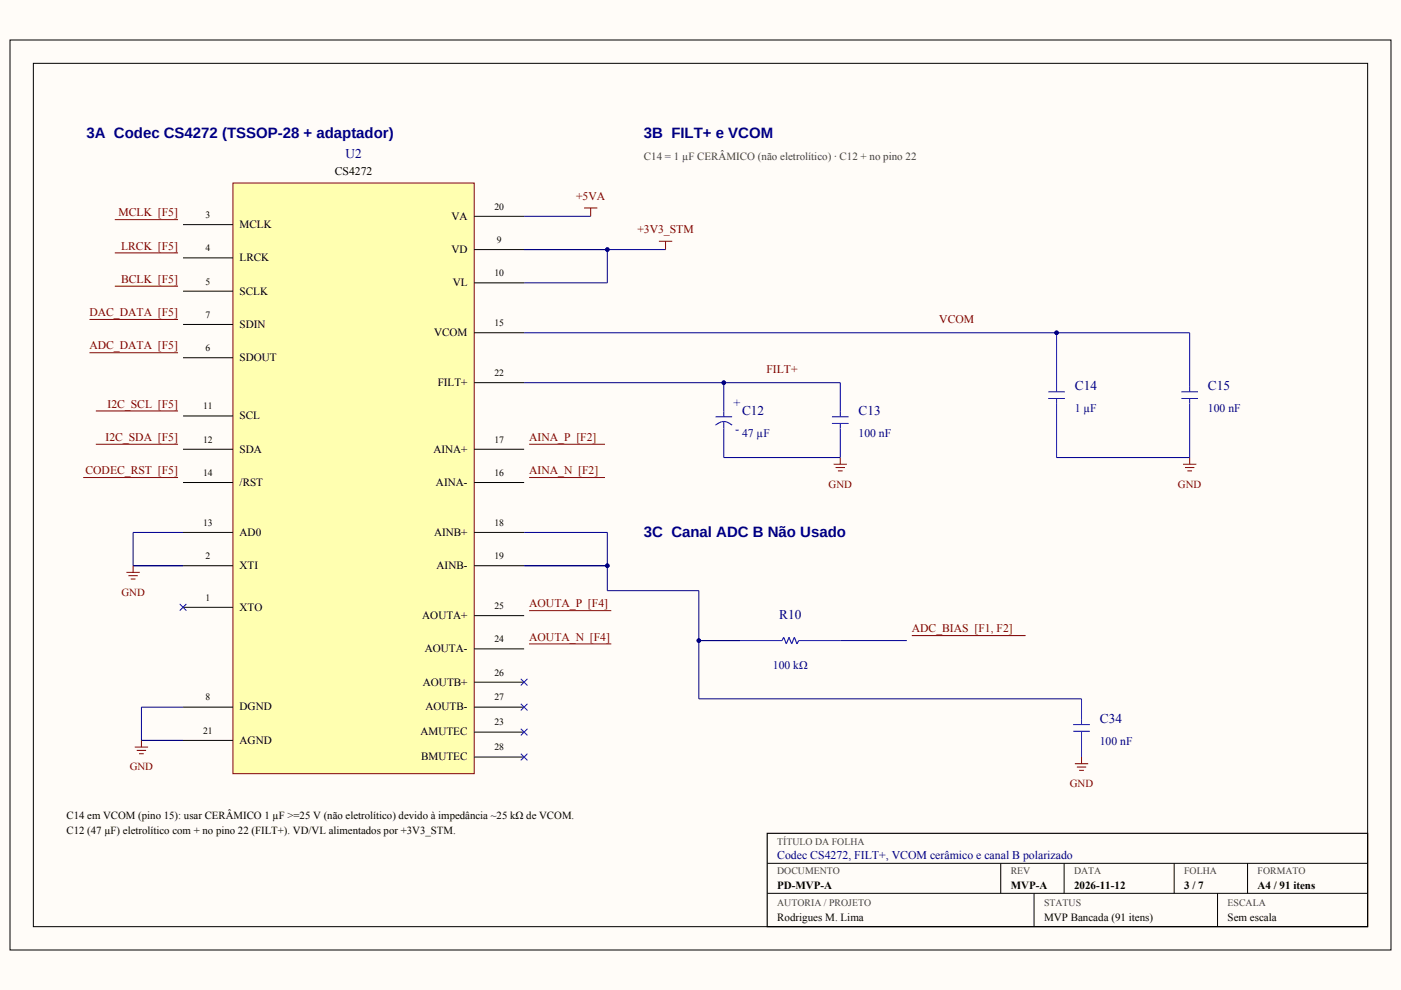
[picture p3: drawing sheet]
<svg xmlns="http://www.w3.org/2000/svg" width="297mm" height="210mm" viewBox="0 0 297 210" stroke-linecap="round" stroke-linejoin="round" font-family="sans-serif">
<path d="M0 0h297v209.9h-297z" fill-rule="evenodd" fill="#fffcf8"/>
<path d="M2.1 8.5h292.8v192.9h-292.8zM7.1 13.4h282.9v183.1h-282.9zM162.7 183h127.3M162.7 189.4h127.3M212.2 183v6.4M219.2 189.4v7.1M225.6 183v6.4M248.9 183v6.4M258.1 189.4v7.1M264.5 183v6.4" fill="none" stroke="#000" stroke-width=".21"/>
<path d="M162.7 176.7h127.3v19.8h-127.3z" fill="none" stroke="#000" stroke-width=".25"/>
<path d="M49.4 38.8h51.1v125.2h-51.1z" fill-rule="evenodd" fill="#ffffb0" stroke="#800000" stroke-width=".21"/>
<g fill="none" stroke="#000" stroke-width=".21">
<path d="M38.8 47.6h10.6M38.8 54.7h10.6M100.5 45.9h10.6M100.5 52.9h10.6M100.5 60h10.6M38.8 61.7h10.6M38.8 68.8h10.6M38.8 75.8h10.6M100.5 70.6h10.6M38.8 88.2h10.6M38.8 95.2h10.6M100.5 95.2h10.6"/>
<path d="M100.5 81.1h10.6M38.8 102.3h10.6M38.8 112.9h10.6M38.8 119.9h10.6M100.5 102.3h10.6M100.5 112.9h10.6M100.5 119.9h10.6M38.8 128.8h10.6M100.5 130.5h10.6M100.5 137.6h10.6M38.8 149.9h10.6M38.8 157h10.6"/>
<path d="M100.5 149.9h10.6M100.5 144.6h10.6M100.5 155.2h10.6M100.5 160.5h10.6"/>
</g>
<g fill="none" stroke="#800000" stroke-width=".21">
<path d="M24.3 46.6h13.4M24.3 53.6h13.4M123.8 44.1h2.8M125.2 44.1v1.8M139.7 51.2h2.8M141.1 51.2v1.7M19 67.7h18.7M19 74.8h18.7M24.3 60.7h13.4M20.3 87.1h17.4M20.3 94.2h17.4M17.6 101.2h20.1"/>
<path d="M28.2 119.9v1.5M26.8 121.4h2.8M27.2 122.1h2M27.7 122.8h1M28.6 158.4h2.8M29 159.1h2M29.5 159.8h1M30 157v1.4"/>
</g>
<path d="M111.1 45.9h14.1M111.1 52.9h30M128.8 52.9v7.1h-17.7M38.8 112.9h-10.6v7h10.6M38.8 149.9h-8.8v7.1h8.8" fill="none" stroke="#000080" stroke-width=".21"/>
<path d="M38.1 128.1l1.4 1.4M39.5 128.1l-1.4 1.4" fill="none" stroke="#00f" stroke-width=".21"/>
<circle cx="128.8" cy="52.9" r=".48" fill="#000080"/>
<path d="M112.2 94.2h16.1M112.2 101.2h16.1M112.2 129.5h17.4M112.2 136.5h17.4" fill="none" stroke="#800000" stroke-width=".21"/>
<g fill="none" stroke="#00f" stroke-width=".21">
<path d="M151.7 88.4h3.5M153.5 81.1v7.3M153.5 89.4v7.6M176.4 88.4h3.5M176.4 89.8h3.5M178.2 81.1v7.3M178.2 89.8v7.2M110.4 143.9l1.4 1.4M110.4 149.2l1.4 1.4M110.4 154.5l1.4 1.4M110.4 159.8l1.4 1.4M111.8 143.9l-1.4 1.4"/>
<path d="M111.8 149.2l-1.4 1.4M111.8 154.5l-1.4 1.4M111.8 159.8l-1.4 1.4"/>
</g>
<path d="M151.7 90.1a2.39 2.39 0 0 1 3.5 0" fill="none" stroke="#00f" stroke-width=".23"/>
<path d="M111.1 81.1h67.1" fill="none" stroke="#000080" stroke-width=".21"/>
<circle cx="153.5" cy="81.1" r=".48" fill="#000080"/>
<path d="M111.1 70.6h141.1M153.5 97h24.7" fill="none" stroke="#000080" stroke-width=".21"/>
<path d="M176.7 98.4h2.9M177.2 99.1h1.9M177.7 99.8h.9M178.2 97v1.4" fill="none" stroke="#800000" stroke-width=".21"/>
<path d="M224 70.6v12.5M252.2 70.6v12.5M222.2 83.1h3.6M222.2 84.5h3.6M224 84.5v12.5M250.5 83.1h3.5M250.5 84.5h3.5M252.2 84.5v12.5" fill="none" stroke="#00f" stroke-width=".21"/>
<circle cx="224" cy="70.6" r=".48" fill="#000080"/>
<path d="M224 97h28.2M111.1 112.9h17.7v7h-17.7" fill="none" stroke="#000080" stroke-width=".21"/>
<path d="M250.8 98.4h2.8M251.2 99.1h2M251.7 99.8h1M252.2 97v1.4" fill="none" stroke="#800000" stroke-width=".21"/>
<circle cx="128.8" cy="119.9" r=".48" fill="#000080"/>
<path d="M157 135.8h8.8M169.3 135.8h8.9M227.5 153.6h3.6M227.5 155h3.6M229.3 148.2v5.4M229.3 155v5.5" fill="none" stroke="#00f" stroke-width=".21"/>
<path d="M165.8 135.8l.4-.7 .5 1.4 .6-1.4 .6 1.4 .5-1.4 .6 1.4 .3-.7" fill="none" stroke="#00f" stroke-width=".23"/>
<path d="M111.1 119.9h17.7v5.3h19.4v23h81.1M148.2 135.8h8.8M178.2 135.8h14.1" fill="none" stroke="#000080" stroke-width=".21"/>
<path d="M193.3 134.8h24.2M227.9 161.9h2.8M228.3 162.6h2M228.8 163.3h1M229.3 160.5v1.4" fill="none" stroke="#800000" stroke-width=".21"/>
<g fill="#000080">
<circle cx="148.2" cy="135.8" r=".48"/>
<circle cx="128.8" cy="52.9" r=".48"/>
<circle cx="153.5" cy="81.1" r=".48"/>
<circle cx="224" cy="70.6" r=".48"/>
<circle cx="128.8" cy="119.9" r=".48"/>
</g>
<g font-size="3.2" fill="#000080">
<text x="18.3" y="29.3">3A Codec CS4272 (TSSOP-28 + adaptador)</text>
<text x="136.5" y="29.3">3B FILT+ e VCOM</text>
<text x="136.5" y="113.9">3C Canal ADC B Não Usado</text>
</g>
<g font-size="2.8" fill="#000080">
<text x="73.2" y="33.5">U2</text>
<text x="227.9" y="82.7">C14</text>
<text x="256.1" y="82.7">C15</text>
<text x="157.3" y="88">C12</text>
<text x="182" y="88">C13</text>
<text x="165.2" y="131.2">R10</text>
<text x="233.2" y="153.3">C34</text>
</g>
<g font-size="2.6" fill="#00f">
<text x="155.5" y="86.3">+</text>
<text x="155.8" y="91.9">-</text>
</g>
<text font-size="2.5" x="71" y="37">CS4272</text>
<g font-size="2.5" fill="#800000">
<text x="25.1" y="45.9">MCLK [F5]</text>
<text x="122.1" y="42.3">+5VA</text>
<text x="25.7" y="52.9">LRCK [F5]</text>
<text x="135.1" y="49.4">+3V3_STM</text>
<text x="25.7" y="60">BCLK [F5]</text>
<text x="19" y="67">DAC_DATA [F5]</text>
<text x="199.1" y="68.4">VCOM</text>
<text x="19" y="74.1">ADC_DATA [F5]</text>
<text x="162.5" y="79">FILT+</text>
<text x="22.8" y="86.4">I2C_SCL [F5]</text>
<text x="22.4" y="93.5">I2C_SDA [F5]</text>
<text x="112.2" y="93.5">AINA_P [F2]</text>
<text x="18.1" y="100.5">CODEC_RST [F5]</text>
<text x="112.2" y="100.5">AINA_N [F2]</text>
<text x="112.2" y="128.8">AOUTA_P [F4]</text>
<text x="112.2" y="135.8">AOUTA_N [F4]</text>
<text x="193.3" y="134.1">ADC_BIAS [F1, F2]</text>
</g>
<g font-size="2.5" fill="#000080">
<text x="227.9" y="87.3">1 µF</text>
<text x="256.1" y="87.3">100 nF</text>
<text x="157.3" y="92.6">47 µF</text>
<text x="182" y="92.6">100 nF</text>
<text x="163.9" y="141.8">100 kΩ</text>
<text x="233.2" y="157.9">100 nF</text>
<text x="164.8" y="182.2">Codec CS4272, FILT+, VCOM cerâmico e canal B polarizado</text>
</g>
<g font-size="2.4">
<text x="95.7" y="46.6">VA</text>
<text x="50.8" y="48.3">MCLK</text>
<text x="95.7" y="53.6">VD</text>
<text x="50.8" y="55.4">LRCK</text>
<text x="50.8" y="62.4">SCLK</text>
<text x="96" y="60.7">VL</text>
<text x="50.8" y="69.5">SDIN</text>
<text x="92" y="71.3">VCOM</text>
<text x="50.8" y="76.6">SDOUT</text>
<text x="92.8" y="81.8">FILT+</text>
<text x="50.8" y="88.9">SCL</text>
<text x="50.8" y="96">SDA</text>
<text x="91.9" y="96">AINA+</text>
<text x="50.8" y="103">/RST</text>
<text x="92.4" y="103">AINA-</text>
<text x="50.8" y="113.6">AD0</text>
<text x="92" y="113.6">AINB+</text>
<text x="50.8" y="120.7">XTI</text>
<text x="92.6" y="120.7">AINB-</text>
<text x="50.8" y="129.5">XTO</text>
<text x="89.5" y="131.2">AOUTA+</text>
<text x="90.1" y="138.3">AOUTA-</text>
<text x="89.7" y="145.3">AOUTB+</text>
<text x="50.8" y="150.6">DGND</text>
<text x="89.2" y="155.9">AMUTEC</text>
<text x="90.2" y="150.6">AOUTB-</text>
<text x="50.8" y="157.7">AGND</text>
<text x="89.3" y="161.2">BMUTEC</text>
</g>
<text font-size="2.3" fill="#404040" x="136.5" y="33.9">C14 = 1 µF CERÂMICO (não eletrolítico) · C12 + no pino 22</text>
<g font-size="2.3" fill="#800000">
<text x="175.7" y="103.4">GND</text>
<text x="249.8" y="103.4">GND</text>
<text x="25.7" y="126.3">GND</text>
<text x="27.5" y="163.3">GND</text>
<text x="226.8" y="166.9">GND</text>
</g>
<g font-size="2.3">
<text x="14.1" y="173.6">C14 em VCOM (pino 15): usar CERÂMICO 1 µF &gt;=25 V (não eletrolítico) devido à impedância ~25 kΩ de VCOM.</text>
<text x="14.1" y="176.7">C12 (47 µF) eletrolítico com + no pino 22 (FILT+). VD/VL alimentados por +3V3_STM.</text>
<text x="164.8" y="188.6">PD-MVP-A</text>
<text x="214.3" y="188.6">MVP-A</text>
<text x="227.7" y="188.6">2026-11-12</text>
<text x="251.1" y="188.6">3 / 7</text>
<text x="266.6" y="188.6">A4 / 91 itens</text>
<text x="164.8" y="195.2">Rodrigues M. Lima</text>
<text x="221.4" y="195.2">MVP Bancada (91 itens)</text>
<text x="260.3" y="195.2">Sem escala</text>
</g>
<g font-size="2.1" fill="#404040">
<text x="164.8" y="179.1">TÍTULO DA FOLHA</text>
<text x="164.8" y="185.4">DOCUMENTO</text>
<text x="214.3" y="185.4">REV</text>
<text x="227.7" y="185.4">DATA</text>
<text x="251.1" y="185.4">FOLHA</text>
<text x="266.6" y="185.4">FORMATO</text>
<text x="164.8" y="192.1">AUTORIA / PROJETO</text>
<text x="221.4" y="192.1">STATUS</text>
<text x="260.3" y="192.1">ESCALA</text>
</g>
<g font-size="2">
<text x="43.6" y="46.2">3</text>
<text x="104.8" y="44.5">20</text>
<text x="43.6" y="53.3">4</text>
<text x="105.3" y="51.5">9</text>
<text x="104.8" y="58.6">10</text>
<text x="43.6" y="60.3">5</text>
<text x="43.6" y="67.4">7</text>
<text x="104.8" y="69.1">15</text>
<text x="43.6" y="74.4">6</text>
<text x="104.8" y="79.7">22</text>
<text x="43.1" y="86.8">11</text>
<text x="43.1" y="93.8">12</text>
<text x="104.8" y="93.8">17</text>
<text x="43.1" y="100.9">14</text>
<text x="104.8" y="100.9">16</text>
<text x="43.1" y="111.5">13</text>
<text x="104.8" y="111.5">18</text>
<text x="43.6" y="118.5">2</text>
<text x="104.8" y="118.5">19</text>
<text x="43.6" y="127.4">1</text>
<text x="104.8" y="129.1">25</text>
<text x="104.8" y="136.2">24</text>
<text x="104.8" y="143.2">26</text>
<text x="43.6" y="148.5">8</text>
<text x="104.8" y="148.5">27</text>
<text x="43.1" y="155.6">21</text>
<text x="104.8" y="153.8">23</text>
<text x="104.8" y="159.1">28</text>
</g>
</svg>
